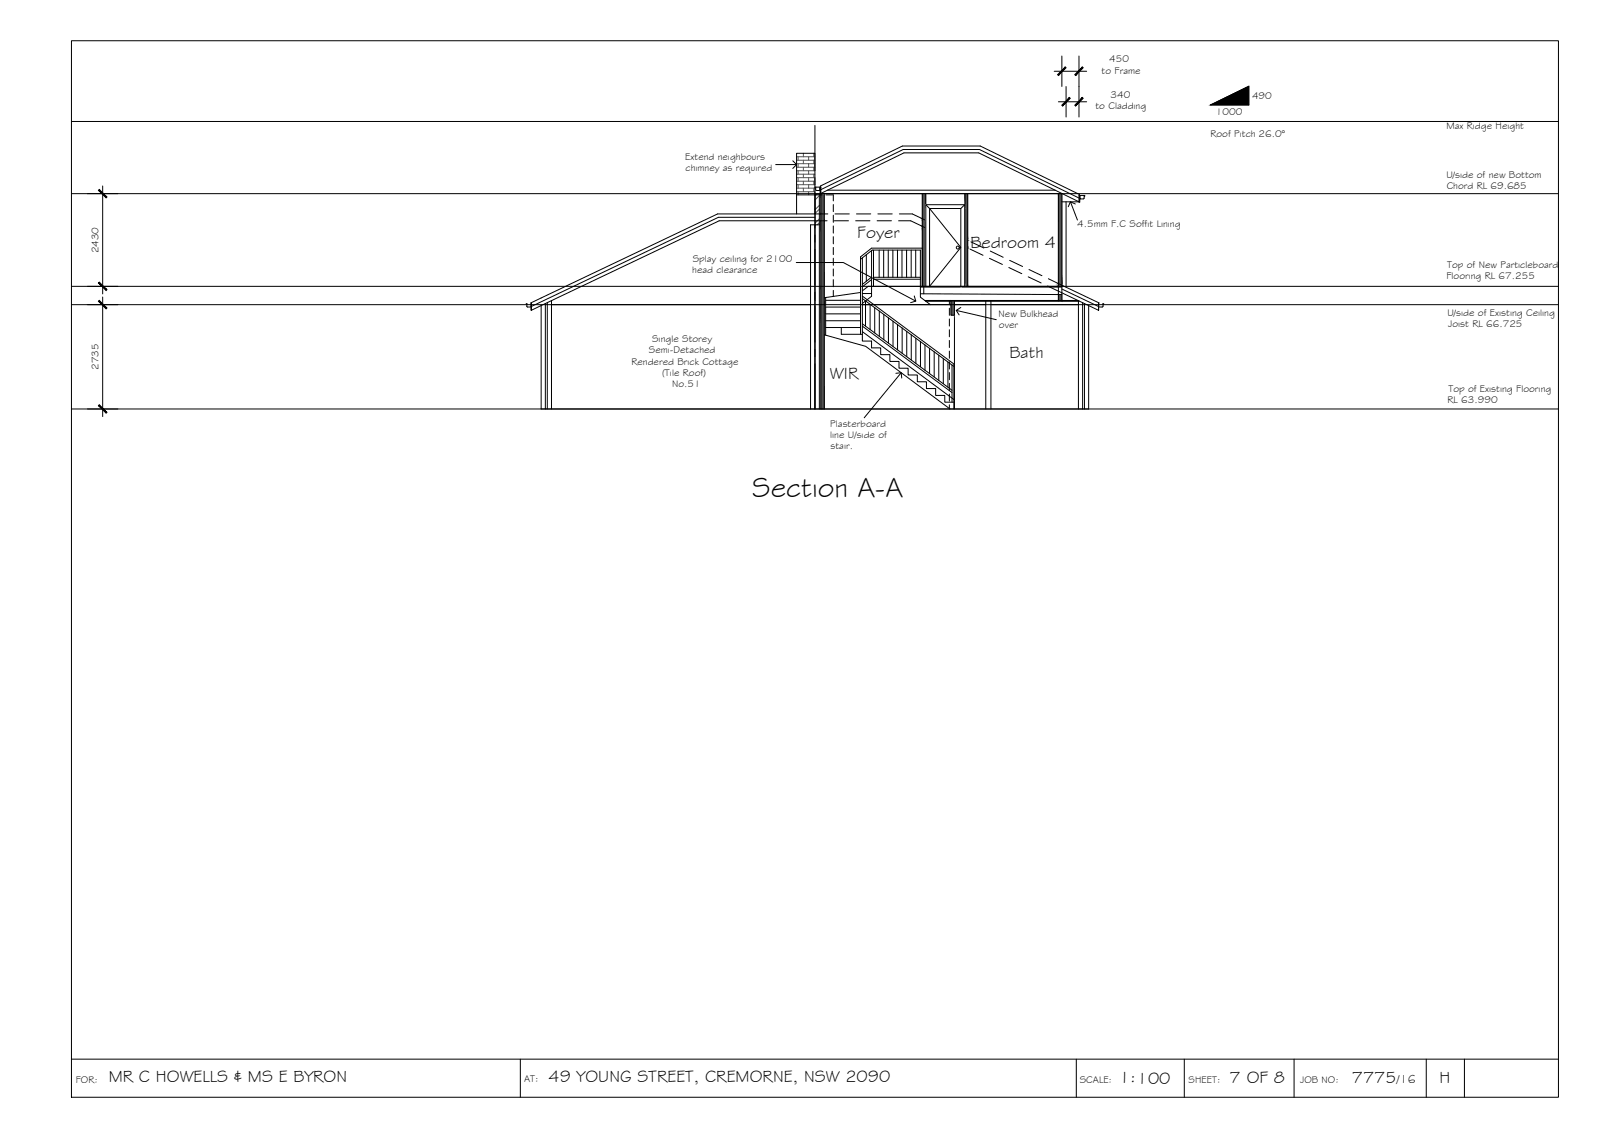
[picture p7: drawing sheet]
<svg xmlns="http://www.w3.org/2000/svg" width="420mm" height="297mm" viewBox="0 0 420 297" stroke-linecap="round" stroke-linejoin="round" font-family="sans-serif">
<!-- layer: HATCH -->
<g fill="#545454" stroke="#545454" stroke-width=".26">
<path d="M277.6 77.2h.9z"/>
<path d="M215.3 51.1l.9 5v-5zM215.3 51.1l.9 5h-.9z"/>
<path d="M241.9 50.8l.9 6.5v-6.5zM241.9 50.8l.9 6.5h-.9zM241.9 57.3l.9 .5v-.5zM241.9 57.3l.9 .5h-.9z"/>
<path d="M215.3 56.1l.9 1.8v-1.8zM215.3 56.1l.9 1.8h-.9z"/>
<path d="M241.9 57.8l.9 1.5v-1.5zM241.9 57.8l.9 1.5h-.9zM241.9 59.3l.9 .5v-.5zM241.9 59.3l.9 .5h-.9z"/>
<path d="M253.1 50.8l.7 11.9v-11.9zM253.1 50.8l.7 11.9h-.7zM253.1 62.7l.7 .3v-.3zM253.1 62.7l.7 .3h-.7z"/>
<path d="M253.1 63l.7 1.7v-1.7zM253.1 63l.7 1.7h-.7zM253.1 64.7l.7 .3v-.3zM253.1 64.7l.7 .3h-.7z"/>
<path d="M277.6 50.8l.9 23.5v-23.5zM277.6 50.8l.9 23.5h-.9zM277.6 74.3l.9 .5v-.5zM277.6 74.3l.9 .5h-.9z"/>
<path d="M277.6 74.8l.9 .3v-.3zM277.6 74.8l.9 .3h-.9z"/>
<path d="M253.1 65l.7 10.1v-10.1zM253.1 65l.7 10.1h-.7z"/>
<path d="M241.9 59.8l.9 15.3v-15.3zM241.9 59.8l.9 15.3h-.9z"/>
<path d="M215.3 57.9l.9 17.2v-17.2zM215.3 57.9l.9 17.2h-.9z"/>
<path d="M277.6 77.2l.9 1.6v-1.6zM277.6 77.2l.9 1.6h-.9z"/>
<path d="M215.3 75.1l.9 4.8v-4.8zM215.3 75.1l.9 4.8h-.9z"/>
<path d="M215.3 79.9l.9 27.3v-27.3zM215.3 79.9l.9 27.3h-.9z"/>
<path d="M249.4 78.9l.9 1v-1zM249.4 78.9l.9 1h-.9z"/>
<path d="M249.4 79.9l.9 2.7v-2.7zM249.4 79.9l.9 2.7h-.9z"/>
</g>
<!-- layer: EXISTING -->
<g fill="none" stroke="#000" stroke-width=".26">
<path d="M208.9 51.1v5M213.7 57h-25.3l-49.1 23.4M213.7 51.1h2M216.6 51.1h2v1.6M216.9 57.9h-28.3l-46.7 22.2M217.1 56.1h-28.9l-49 23.3 .1 1.9v-1.7v.9l-1.1-.1-.2-.7h.3M218.6 53.6v1.9M218.6 56.4v1.9M218.6 59.2v1.9M218.8 57.9h3.7M219 56.1h3.7M224.4 57.9h3.8"/>
<path d="M224.6 56.1h3.8M230 57.9h3.8M230.2 56.1h3.8M235.7 57.9h3.2l3.7 1.8M235.9 56.1h3.4l3.5 1.7M244.5 58.6l3.4 1.6M143 79.6v27.6M143.5 79.3v27.9M144.6 79.9h68M144.6 78.8v28.4M218.6 62.1v1.8M218.6 64.9v1.9"/>
<path d="M218.6 67.7v1.8M218.6 70.5v1.9M218.6 73.3v1.9M218.6 76.1v1.6M242.5 78.8h40.2M242.7 78.9h40.3M244.3 60.5l3.4 1.6M249 78.8v1.1h-22.8M249.4 62.9l3.3 1.6M249.6 61l3.3 1.6M250.3 79.9h8.2M250.3 78.8v28.4"/>
<path d="M254.4 65.3l3.4 1.6M254.6 63.4l3.4 1.6M258.5 78.8v28.4M259.5 67.7l3.4 1.6M259.7 65.8l3.4 1.7M259.9 79.9h22.9M259.9 78.8v28.4M264.6 70.1l3.4 1.6M264.8 68.3l3.4 1.6M269.7 72.6l3.4 1.6M269.9 70.7l3.4 1.6M274.8 75l13.3 6.4"/>
<path d="M275 73.1l13.2 6.3-.1 1.9v-1.7v.9l1.1-.1 .3-.7h-.3M278.5 75.8l9.6 4.6M282.8 78.8v28.4M283.9 79.3v27.9M284.4 79.6v27.6M141.9 80.1v27.1h143.6v-27.1M141.9 80.1l-2.6 1.3M249 80.8v1.9M249 83.6v1.9M249 86.4v1.9M249 89.3v1.8M249 92v1.9"/>
<path d="M249 94.9v1.8M249 97.7v1.9M212.6 107.2v-48.3h1.1v48.3M213.8 107.2v-48.3h1.1v48.3M249 100.5v1.9M249 103.3v1.9M249 106.1v1.1"/>
</g>
<!-- layer: HATCH -->
<g fill="none" stroke="#545454" stroke-width=".26">
<path d="M208.9 41.1h4.8M208.9 42h4.8M208.9 42.9h4.8M208.9 43.9h4.8M208.9 44.8h4.8M208.9 45.7h4.8M208.9 46.6h4.8M208.9 47.5h4.8M208.9 48.4h4.8M208.9 49.3h4.8M208.9 50.3h4.8M209.3 50.3v.8"/>
<path d="M209.3 41.1v.9M209.3 42.9v1M209.3 44.8v.9M209.3 46.6v.9M209.3 48.4v.9M210.7 40.2v.9M210.7 42v.9M210.7 43.9v.9M210.7 45.7v.9M210.7 47.5v.9M210.7 49.3v1M212.1 50.3v.8"/>
<path d="M212.1 41.1v.9M212.1 42.9v1M212.1 44.8v.9M212.1 46.6v.9M212.1 48.4v.9M213.4 40.2v.9M213.4 42v.9M213.4 43.9v.9M213.4 45.7v.9M213.4 47.5v.9M213.4 49.3v1M214.3 50.9l-.5 .5"/>
<path d="M214.9 57.4l-1.1 1.1M214.9 53.8l-1.1 1.1M214.9 51.3l-1.1 1.1M214.9 54.8l-1.1 1.1M214.9 58.4l-.6 .5"/>
</g>
<!-- layer: BORDER -->
<path d="M18.7 10.7h390v277h-390zM18.7 277.7h390M136.5 277.7v10M282.3 277.7v10M310.6 277.7v10M339.4 277.7v10M374.1 277.7v10M384.1 277.7v10" fill="none" stroke="#000" stroke-width=".26"/>
<!-- layer: DIMENSION -->
<path d="M276.5 18.7h8.5M278.5 14.7v8M283 14.7v16M277.6 26.7h7.4M279.6 22.7v8M22.9 50.8h8M26.9 48.8v28.3M22.9 79.9h8M22.9 75.1h8M26.9 77.9v31.3M22.9 107.2h8" fill="none" stroke="#000" stroke-width=".26"/>
<!-- layer: 0 -->
<g fill="#000" stroke="#000" stroke-width=".26">
<path d="M279.4 17.6l-1.8 2.2 2-2zM279.4 17.6l-1.8 2.2-.2-.2z"/>
<path d="M283.9 17.6l-2 2 .2 .2zM283.9 17.6l.2 .2-2 2z"/>
<path d="M280.5 25.6l-1.8 2.2 2-2zM280.5 25.6l-1.8 2.2-.2-.2z"/>
<path d="M283.9 25.6l-2 2 .2 .2zM283.9 25.6l.2 .2-2 2z"/>
<path d="M25.8 49.9l2 2 .2-.2zM26 49.7l2 2-2.2-1.8z"/>
<path d="M26 74l-.2 .2 2.2 1.8zM25.8 74.2l2.2 1.8-.2 .2z"/>
<path d="M25.8 79l2 2 .2-.2zM26 78.8l2 2-2.2-1.8z"/>
<path d="M26 106.1l-.2 .2 2.2 1.8zM25.8 106.3l2.2 1.8-.2 .2z"/>
</g>
<!-- layer: TEXT -->
<path d="M317.5 27.5l10-4.9v4.9z" fill="#000" stroke="#000" stroke-width=".26"/>
<path d="M317.5 27.5l10-4.9v4.9z" fill="none" stroke="#000" stroke-width=".26"/>
<!-- layer: NEWWORK -->
<g fill="none" stroke="#000" stroke-width=".26">
<path d="M213.7 51.1h-4.8v-10.9h4.8v15.9M213.9 49.1h1.2v1.8h.2v-1.8h-.2v.8h-1.1l-.1-.6-.2-.2h.3M214.9 50.9v8M215.3 50.7l21.8-10.6h19.6l26.3 12.8h-4.5M215.3 49.7l21.6-10.5h20l26.1 12.7M215.3 49.1l-.2-.3 21.6-10.5h20.4l26 12.7-.1 .2M215.3 50.9h-1.5v8M216.2 50.8v56.4M217 49.9h59.7M241.9 50.8v24.3M242.8 50.8v24.3v-21.4h10.2v21.4h-9.2M242.8 53.7l1 1"/>
<path d="M253 53.7l-1 1M253.1 50.8v24.3M253.8 50.8v24.3M277.6 50.8v28.1M278.5 50.8v28.1M278.6 50.8h-63.3v56.4M284.3 51.3l.2 .1-.4 .7M284.4 51.2h-1.2v1.8h-.2v-1.8h.2v.9h.9M228.6 75.1h49.9M241.4 77l37.1 .2M241.4 75.3h37.1M241.4 75.1v2.8l2.6 2"/>
<path d="M242.3 75.1v1.9M249 79.9h.4M249.4 78.9v3.7h.9v-3.7"/>
</g>
<!-- layer: STAIRS -->
<g fill="none" stroke="#000" stroke-width=".26">
<path d="M216.5 78v9.9M216.5 78.7h9.2M225.7 68l3.1-2.4h12.6v9.5M225.7 76.7l-9.5 1.4M226.2 77.6l24 17.8v11.8M226.2 67.6v9.4M226.2 78.3l24 17.8M227 78.9v6.6M227.2 66.8v6.9M228.2 79.8v6.6M228.6 77h-2.4v12.4h2.4v1.8h2.4v1.8h2.4v1.8h2.4v1.7h2.4v1.8h2.4v1.8h2.4v1.8h2.4v1.8h2.4v1.7h2.4M228.6 65.7v12l-2.4 1.9"/>
<path d="M228.6 75.1h-.9l-1.5 1.2M228.6 72.7l-2.4 1.9M228.6 73.3l-2.4 1.9M229.1 65.6v9.5M229.1 72.7h12.3M229.1 73.2h12.3M230.6 65.6v7.1M231.8 65.6v7.1M233 65.6v7.1M234.2 65.6v7.1M235.4 65.6v7.1M236.6 65.6v7.1"/>
<path d="M237.8 65.6v7.1M239 65.6v7.1M240.2 65.6v7.1M241.9 75.1v-10h-13.3l-2.9 2.2v20.3M216.2 87.8l10.8 3 22.2 16.4M216.5 85.9h9.2M216.5 84.1h9.2M216.5 82.3h9.2M216.5 80.5h9.2M220.6 85.9v1.7h5.6M226.2 86.9l24 17.8M226.2 84.9l23.5 17.4"/>
<path d="M226.2 85.5l23.5 17.4M229.4 80.7v6.6M230.6 81.5v6.7M231.8 82.4v6.7M233 83.3v6.7M234.2 84.2v6.6M235.4 85.1v6.6M236.6 86v6.6M237.8 86.9v6.6M239 87.8v6.6M240.2 88.7v6.6M241.4 89.5v6.7"/>
<path d="M242.6 90.4v6.7M243.8 91.3v6.7M245 92.2v6.6M246.2 93.1v6.6M247.4 94v6.6M248.6 94.9v6.6M249.7 95.7v9.7"/>
</g>
<!-- layer: BOUNDARY -->
<path d="M213.7 32.9v11.8M213.7 46.6v1.9M213.7 50.4v9.3M213.7 61.6v1.9M213.7 65.4v9.3M213.7 76.6v1.9M213.7 80.4v9.3M213.7 91.6v1.9M213.7 95.4v11.8" fill="none" stroke="#000" stroke-width=".26"/>
<!-- layer: INSULCLAD -->
<path d="M279.6 52.9v22.4" fill="none" stroke="#000" stroke-width=".26"/>
<!-- layer: 0 -->
<path d="M203.4 43.2h5.5M207.9 42.2l1 1-1 1M280.7 52.9l1.9 4.8M282 53.5l-1.3-.6-.5 1.3M208.8 68.8h12.4l19 10.1M239.8 77.6l.4 1.3-1.4 .4M235 97.9l1.4-.2 .1 1.4M236.4 97.7l-9.7 11.8M250.8 81.4l10.5 2.4M252 80.6l-1.2 .8 .8 1.2" fill="none" stroke="#000" stroke-width=".26"/>
<!-- layer: MASK -->
<g fill="#fff" stroke="#fff" stroke-width=".26">
<path d="M242.8 53.7l10.2 1v-1zM242.8 53.7l10.2 1h-10.2z"/>
<path d="M252 54.7l1 20.4v-20.4zM252 54.7l1 20.4h-1z"/>
<path d="M242.8 54.7l1 20.4v-20.4zM242.8 54.7l1 20.4h-1z"/>
<path d="M243.8 54.7l8.2 20.4v-20.4zM243.8 54.7l8.2 20.4h-8.2z"/>
</g>
<!-- layer: DOORS -->
<g fill="none" stroke="#000" stroke-width=".26">
<path d="M243.8 54.7l8.2 10.2-8.2 10.2v-20.4h8.2v20.4"/>
<circle cx="251.2" cy="64.9" r=".39"/>
</g>
<!-- layer: CEILING-FLOOR LINES -->
<path d="M18.7 31.8h390M18.7 50.8h390M18.7 75.1h390M18.7 79.9h390M18.7 107.2h390" fill="none" stroke="#000" stroke-width=".26"/>
<text font-size="7.5" x="197.3" y="130.2">Section A-A</text>
<g font-size="4.5">
<text x="224.8" y="62.3">Foyer</text>
<text x="254.5" y="64.9">Bedroom 4</text>
<text x="264.8" y="93.9">Bath</text>
<text x="217.6" y="99.4">WIR</text>
<text x="28.5" y="283.8">MR C HOWELLS &amp; MS E BYRON</text>
<text x="143.9" y="283.7">49 YOUNG STREET, CREMORNE, NSW 2090</text>
<text x="293.5" y="284">1:100</text>
<text x="322.4" y="284">7 OF 8</text>
<text x="354.5" y="283.9">7775</text>
<text x="377.5" y="283.8">H</text>
</g>
<text font-size="3.2" x="366.4" y="283.9">/16</text>
<g font-size="2.6">
<text x="290.9" y="16.4">450</text>
<text x="288.9" y="19.3">to Frame</text>
<text x="287.3" y="28.6">to Cladding</text>
<text x="291.3" y="25.7">340</text>
<text x="328.4" y="25.9">490</text>
<text x="317.5" y="35.9">Roof Pitch 26.0°</text>
<text x="318.9" y="30.1">1000</text>
<text x="379.4" y="33.7">Max Ridge Height</text>
<text x="179.7" y="41.9">Extend neighbours</text>
<text x="179.8" y="44.8">chimney as required</text>
<text x="379.3" y="46.6">U/side of new Bottom</text>
<text x="379.4" y="49.5">Chord RL 69.685</text>
<text x="282.5" y="59.5">4.5mm F.C Soffit Lining</text>
<text x="25.9" y="66.5" transform="rotate(-90 25.9 66.5)">2430</text>
<text x="181.6" y="71.6">head clearance</text>
<text x="181.7" y="68.7">Splay ceiling for 2100</text>
<text x="379.5" y="70.2">Top of New Particleboard</text>
<text x="379.3" y="73.1">Flooring RL 67.255</text>
<text x="261.9" y="83.1">New Bulkhead</text>
<text x="379.6" y="82.8">U/side of Existing Ceiling</text>
<text x="171" y="89.7">Single Storey</text>
<text x="262" y="86">over</text>
<text x="379.8" y="85.8">Joist RL 66.725</text>
<text x="165.6" y="95.6">Rendered Brick Cottage</text>
<text x="170.2" y="92.6">Semi-Detached</text>
<text x="25.8" y="97" transform="rotate(-90 25.8 97)">2735</text>
<text x="173.6" y="98.5">(Tile Roof)</text>
<text x="176.2" y="101.4">No.51</text>
<text x="379.7" y="105.7">RL 63.990</text>
<text x="379.9" y="102.8">Top of Existing Flooring</text>
<text x="217.8" y="111.9">Plasterboard</text>
<text x="217.7" y="114.8">line U/side of</text>
<text x="217.8" y="117.7">stair.</text>
<text x="19.9" y="283.9">FOR:</text>
<text x="137.5" y="283.7">AT:</text>
<text x="283.2" y="284">SCALE:</text>
<text x="311.7" y="284">SHEET:</text>
<text x="341" y="284">JOB NO:</text>
</g>
</svg>
